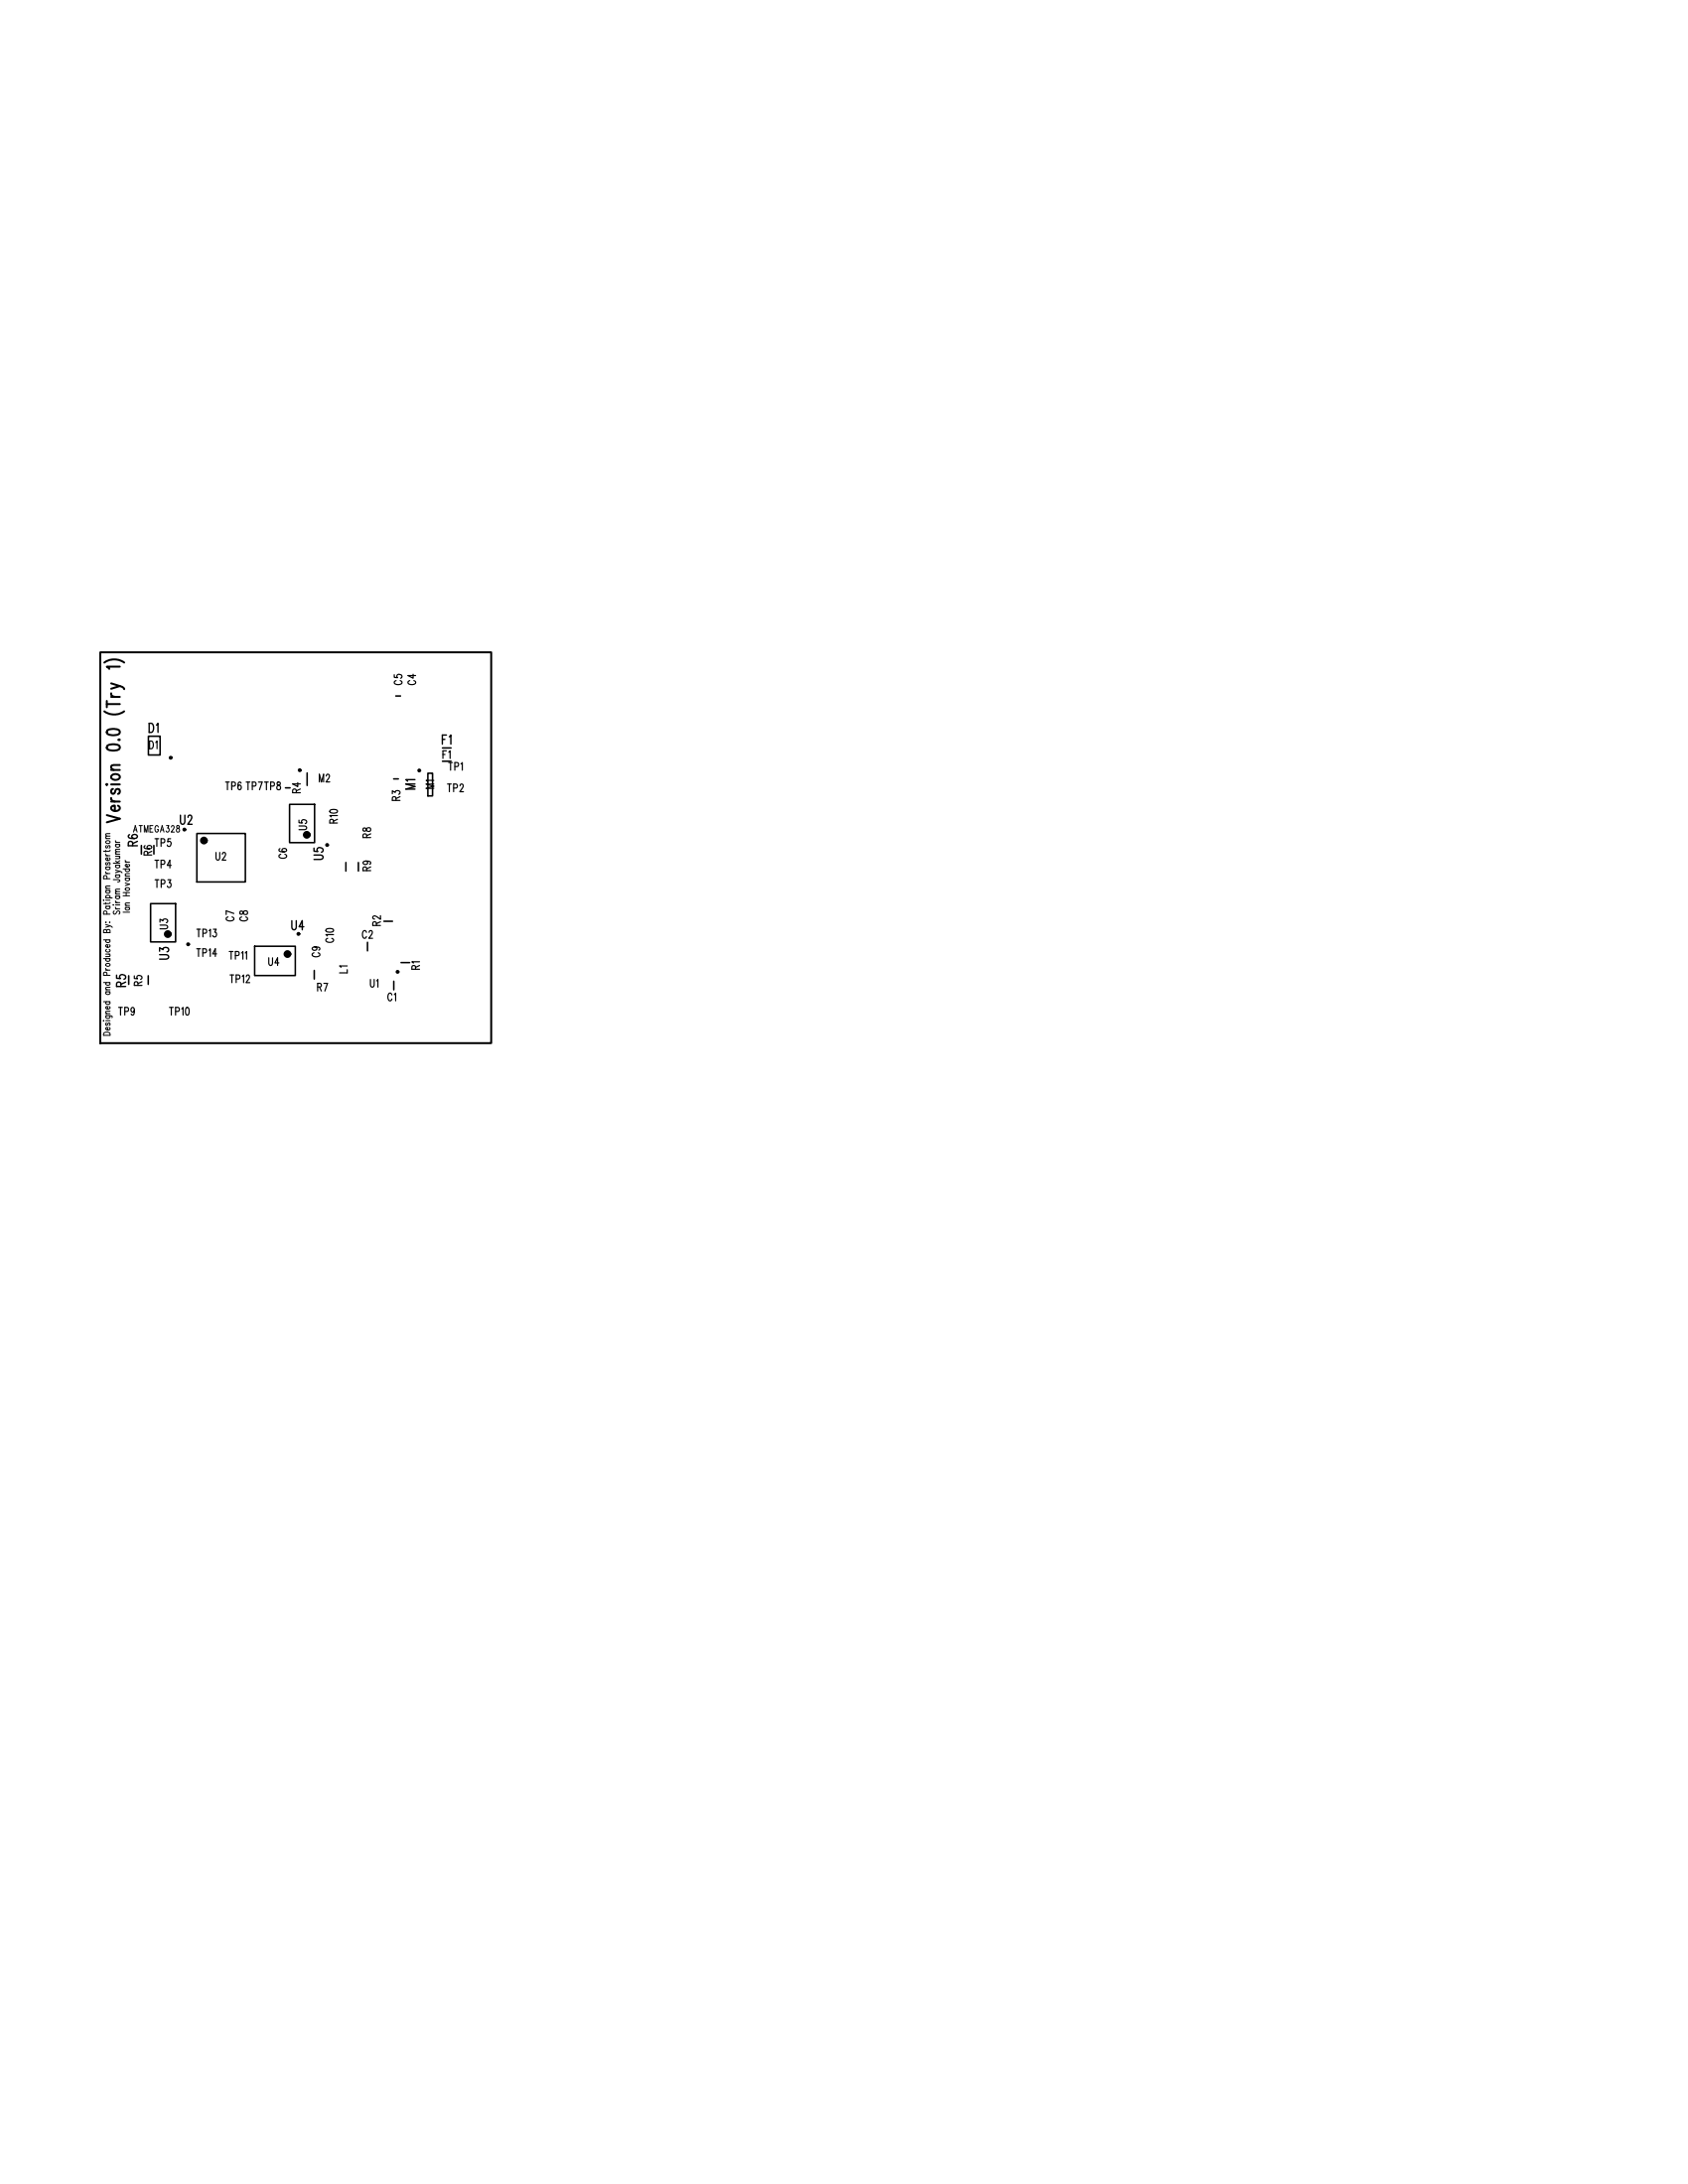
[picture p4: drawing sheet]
<svg xmlns="http://www.w3.org/2000/svg" width="216mm" height="279mm" viewBox="0 0 216 279" stroke-linecap="round" stroke-linejoin="round" font-family="sans-serif">
<g fill="none" stroke="#000" stroke-width=".25">
<path d="M12.8 83.4h50v50h-50z"/>
<circle cx="38.3" cy="98.5" r=".13"/>
</g>
<path d="M50.4 99.6h.5M49.1 117.9h1.1M40.2 124.1v1.1M47 120.5v1.1" fill="none" stroke="#000" stroke-width=".2"/>
<g fill="none" stroke="#000" stroke-width=".15">
<path d="M41.7 99.3l.1-.2a.22 .22 0 0 1 .3 0 .22 .22 0 0 1 0 .3l-.4 .6h.5M50.4 86.3v.4h.5a.28 .28 0 0 1 0-.4 .28 .28 0 0 1 .4 0l.1 .3-.2 .2M52.4 87.1a.27 .27 0 0 0-.2 .3 .27 .27 0 0 0 .4 .2h.2a.27 .27 0 0 0 .4-.2 .27 .27 0 0 0-.3-.3M52.8 86.3v.5l-.6-.4h1M19.8 112.6h.5M28.9 100.1h.4M29.1 100.1v.9M29.2 117.3a.27 .27 0 0 0-.3 .3 .27 .27 0 0 0 .4 .2h.2a.27 .27 0 0 0 .4-.2 .27 .27 0 0 0-.2-.3M29.6 100.6l.4-.1 .1-.1-.1-.3h-.4v.9M30.8 100.2l-.2-.1a.61 .61 0 0 0 .1 .9 .29 .29 0 0 0 .2-.3 .29 .29 0 0 0-.4-.2l-.1 .2M33.8 100.1h.5M34.6 100.6l.4-.1 .1-.1-.1-.3h-.4v.9"/>
<path d="M41.7 118.9l.4-.1a.43 .43 0 0 1 .6 .3 .69 .69 0 0 1-1 0zM42.7 119.6h-1l.2 .1M29.3 121.7h.5M29.4 124.7h.5M29.6 121.7v1M29.7 124.7v1M41.9 120a.27 .27 0 0 0-.2 .4 .27 .27 0 0 0 .4 .2h.2a.27 .27 0 0 0 .4-.2 .27 .27 0 0 0-.3-.4M47.4 125.3v.7l.2 .3 .2-.2 .1-.8M50.1 127.3a.27 .27 0 0 0-.3-.2 .27 .27 0 0 0-.2 .3v.3a.27 .27 0 0 0 .2 .3 .27 .27 0 0 0 .3-.2M50.4 127.2l.2-.1v.9"/>
</g>
<text font-size="10.4" x="23.1" y="113.5">U2</text>
<text font-size="7.9" x="32.1" y="125.8">U4</text>
<g font-size="5.8">
<text x="34.9" y="107.5">U5</text>
<text x="17.1" y="120.2">U3</text>
</g>
<text font-size="4.8" x="16.1" y="127.1">R5</text>
<g font-size="4.6">
<text x="17.7" y="110.3">R6</text>
<text x="43.9" y="112.5">R9</text>
</g>
<text font-size="3.8" x="53" y="101.6">M1</text>
<text font-size="3.6" x="50.9" y="124.4">R1</text>
<text font-size="3.3" x="17.3" y="96.7">D1</text>
<text font-size="3.1" x="50.2" y="90.1">C5</text>
<text font-size="2.9" x="36" y="101.8">R4</text>
<g font-size="2.5">
<text x="37.8" y="100.5">M2</text>
<text x="54.8" y="97.4">F1</text>
<text x="15.3" y="105.2" transform="rotate(-90 15.3 105.2)">Version 0.0 (Try 1)</text>
</g>
<text font-size="2" x="48.6" y="126.8">C1</text>
<g font-size="1.8">
<text x="19.1" y="93.7">D1</text>
<text x="56.6" y="95.2">F1</text>
<text x="53.1" y="101" transform="rotate(-90 53.1 101)">M1</text>
<text x="23.1" y="105.5">U2</text>
<text x="17.6" y="108.2" transform="rotate(-90 17.6 108.2)">R6</text>
<text x="41.3" y="110" transform="rotate(-90 41.3 110)">U5</text>
<text x="37.3" y="118.9">U4</text>
<text x="21.6" y="122.7" transform="rotate(-90 21.6 122.7)">U3</text>
<text x="16.1" y="126.2" transform="rotate(-90 16.1 126.2)">R5</text>
</g>
<g font-size="1.5">
<text x="31.5" y="101">TP7</text>
<text x="38.4" y="101.4" transform="rotate(-90 38.4 101.4)">R4</text>
<text x="55.5" y="100.9" transform="rotate(-90 55.5 100.9)">M1</text>
<text x="57.2" y="101.3">TP2</text>
<text x="57.4" y="98.5">TP1</text>
<text x="22.2" y="107.1">TP5</text>
<text x="47.4" y="107.1" transform="rotate(-90 47.4 107.1)">R8</text>
<text x="51.2" y="102.4" transform="rotate(-90 51.2 102.4)">R3</text>
<text x="19.4" y="109.4" transform="rotate(-90 19.4 109.4)">R6</text>
<text x="27.6" y="110">U2</text>
<text x="47.4" y="111.4" transform="rotate(-90 47.4 111.4)">R9</text>
<text x="25.2" y="119.9">TP13</text>
<text x="48.7" y="118.4" transform="rotate(-90 48.7 118.4)">R2</text>
<text x="25.2" y="122.4">TP14</text>
<text x="34.4" y="123.5">U4</text>
<text x="40.9" y="122.4" transform="rotate(-90 40.9 122.4)">C9</text>
<text x="44.4" y="124.5" transform="rotate(-90 44.4 124.5)">L1</text>
<text x="46.4" y="120">C2</text>
<text x="53.7" y="124" transform="rotate(-90 53.7 124)">R1</text>
<text x="15.2" y="129.9">TP9</text>
<text x="21.7" y="129.9">TP10</text>
<text x="40.6" y="126.8">R7</text>
</g>
<g font-size="1.3">
<text x="17.1" y="106.4">ATMEGA328</text>
<text x="14.1" y="116.9" transform="rotate(-90 14.1 116.9)">Patipan Prasertsom</text>
<text x="15.3" y="116.9" transform="rotate(-90 15.3 116.9)">Sriram Jayakumar</text>
<text x="16.6" y="116.7" transform="rotate(-90 16.6 116.7)">Ian Hovander</text>
<text x="14.1" y="132.4" transform="rotate(-90 14.1 132.4)">Designed and Produced By:</text>
</g>
</svg>
